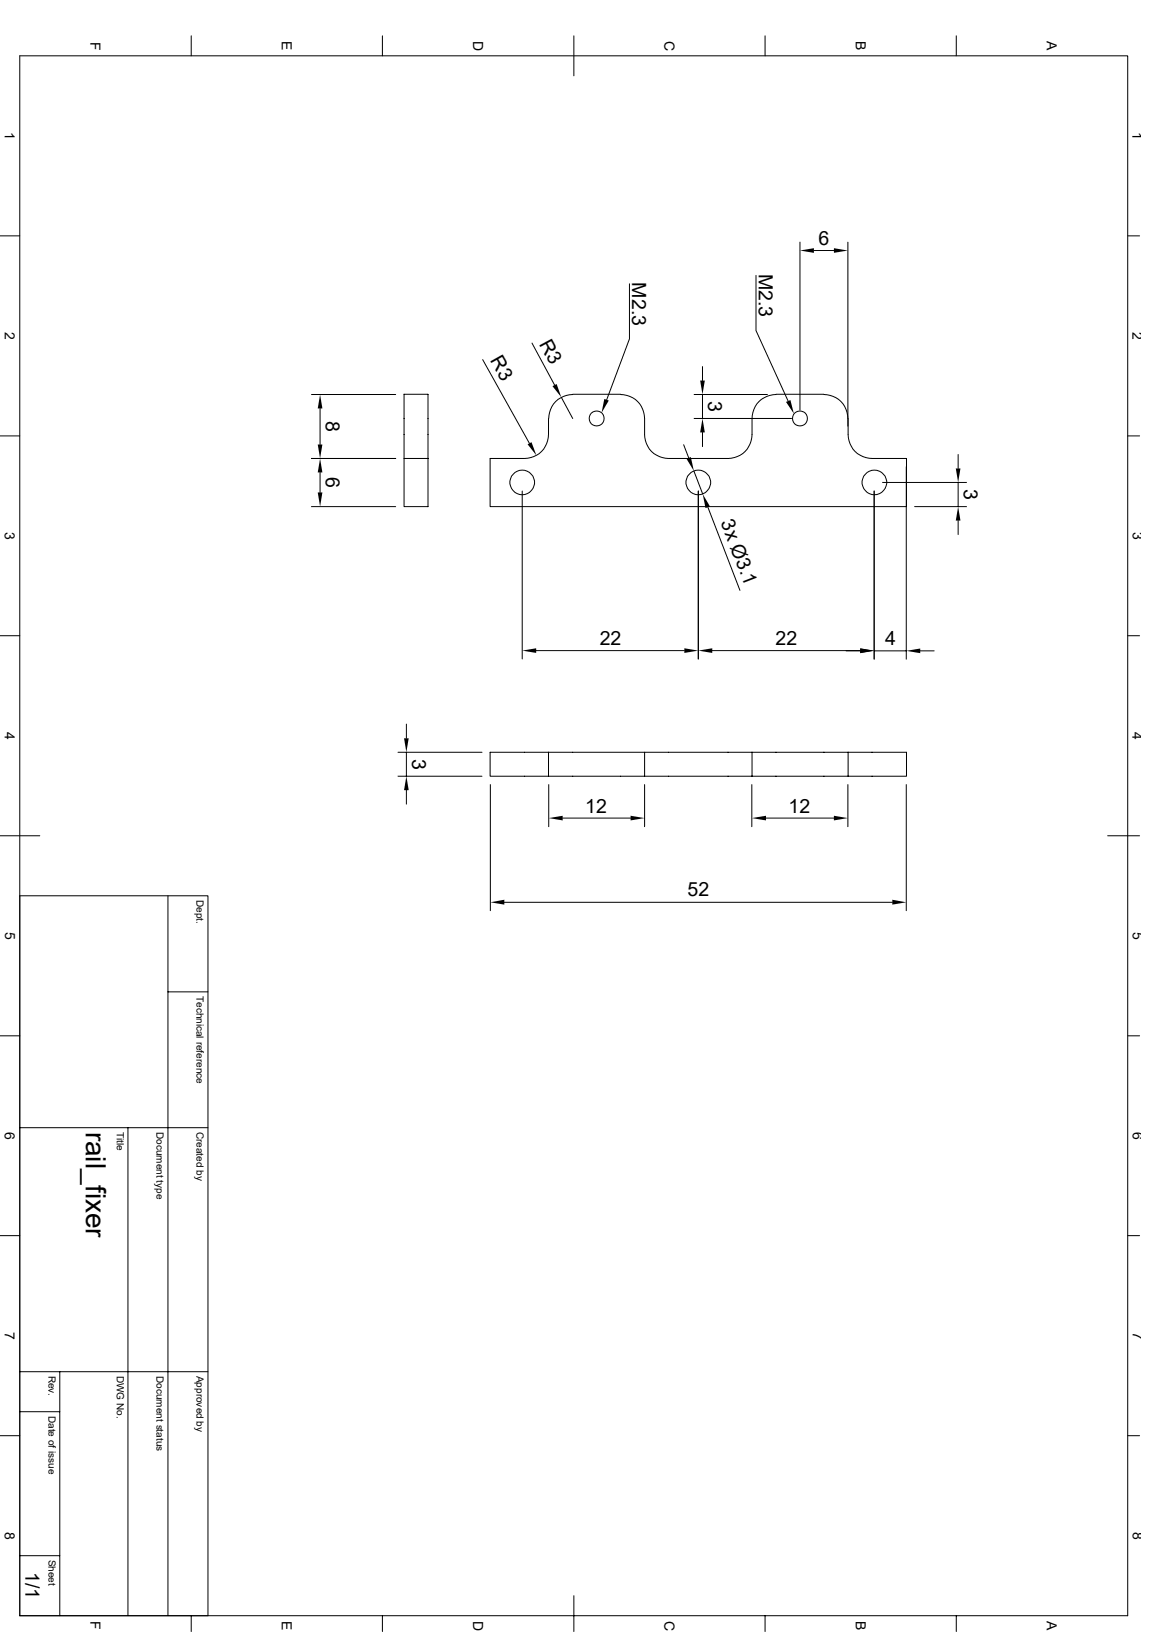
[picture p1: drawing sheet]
<svg xmlns="http://www.w3.org/2000/svg" width="210mm" height="297mm" viewBox="0 0 210 297" stroke-linecap="round" stroke-linejoin="round" font-family="sans-serif">
<g fill="none" stroke="#000" stroke-width=".18">
<path d="M3.6 10.2h201.6v283.8h-201.6zM34.8 6.5v3.7M69.6 6.5v3.7M104.4 6.5v7.3M139.2 6.5v3.7M174 6.5v3.7M0 42.9h3.6M114.6 51.6v10.1l-4.2 11.1M137.6 50.1v10.1l5.8 12.8M145.6 44.1v30.5M148.1 45.6h3.7M154.3 44.1v35a4.3 4.3 0 0 0 4.4 4.3h6.3v8.8h-75.8v-8.8h6.3a4.3 4.3 0 0 0 4.3-4.3v-2.9"/>
<path d="M205.2 42.9h2.2M0 79.3h3.6M56.7 71.8h15.3M58.3 74.3v6.6M87.8 65.4l8.6 15.3M96.8 62.4l4.1 7.7M102.2 72.3l2 3.9M104.2 71.8a4.3 4.3 0 0 0-4.3 4.4M104.2 71.8h8.7M112.9 71.8a4.3 4.3 0 0 1 4.4 4.4v2.9a4.3 4.3 0 0 0 4.4 4.3h10.8a4.3 4.3 0 0 0 4.4-4.3v-2.9a4.3 4.3 0 0 1 4.3-4.4M126.3 71.8h13.4M126.3 76.2h17.8"/>
<path d="M127.8 66.7v2.6M127.8 71.8v4.4M127.8 78.7v2.6M141.2 71.8h8.7M149.9 71.8a4.3 4.3 0 0 1 4.4 4.4M205.2 79.3h2.2M56.7 83.4h15.3M56.7 92.2h15.3M58.3 86v3.6M73.5 83.4v-11.6h4.4v11.6M73.5 83.4h4.4v8.8h-4.4zM95 89.4v30.5"/>
<path d="M124.4 80.9l.9 2.5M126.3 85.7l1.6 4.2M127.1 89.4v30.5M128.8 92.3l5.9 15.1M159.1 89.4v30.6M160.6 87.8h15.3M164.9 85v35M166.5 92.2h9.4M174.4 82.7v2.6M174.4 87.8v4.4M174.4 94.7v2.6M0 115.7h3.6"/>
<path d="M97.6 118.4h26.9M129.6 118.4h26.9M154 118.4h2.5M159.1 118.4h5.8M167.5 118.4h2.5M205.2 115.7h2.2M72.4 136.9h15.3M74 131.8v2.6M74 136.9v4.4M99.8 136.9h17.5v4.4h-17.5M99.8 136.9h-10.6v4.4h10.6M99.8 136.9v4.4"/>
<path d="M117.3 136.9h19.6M136.9 136.9h17.4M136.9 136.9v4.4M154.3 136.9h10.7v4.4h-10.7M154.3 136.9v4.4h-17.4M0 152.1h7.2M72.4 141.3h15.3M74 143.8v2.5M89.2 142.8v22.9M99.9 142.8v7.7M102.4 148.9h12.4M117.3 142.8v7.7"/>
<path d="M117.3 141.3h19.6M136.8 142.8v7.7M139.4 148.9h12.4M154.3 142.8v7.7M164.9 142.8v22.9M201.6 152.1h5.8M3.6 163h34.2v131M30.6 163v131M91.8 164.2h70.6M0 188.5h3.6M30.6 180.5h7.2M205.2 188.5h2.2"/>
<path d="M3.6 205.2h34.2M23.3 205.2v88.8M0 224.9h3.6M205.2 224.9h2.2M3.6 256.9h7.3M3.6 249.6h34.2M10.9 249.6v44.4M0 261.3h3.6M205.2 261.3h2.2M3.6 283.1h7.3M34.8 294v2.9M69.6 294v2.9"/>
<path d="M104.4 290.4v6.5M139.2 294v2.9M174 294v2.9"/>
<circle cx="108.6" cy="76.2" r="1.36"/>
<circle cx="145.6" cy="76.2" r="1.36"/>
<circle cx="95" cy="87.8" r="2.25"/>
<circle cx="127.1" cy="87.8" r="2.25"/>
<circle cx="159.1" cy="87.8" r="2.25"/>
</g>
<g fill="#000">
<path d="M145.6 45.6l2.5-.4v.8zM151.8 45.2l2.5 .4-2.5 .4zM58.3 71.8l.4 2.5h-.9zM100.5 70.3l.8-.4 .9 2.4zM110 72.6l.8 .3-1.3 2.2zM127.8 76.2l.5 2.5h-.9zM127.4 69.3h.9l-.5 2.5zM143 73.2l.8-.4 .7 2.5zM57.8 80.9h.9l-.4 2.5zM58.3 83.4l.4 2.6h-.9zM57.8 89.6h.9l-.4 2.6zM96 80.9l.7-.4 .9 2.4z"/>
<path d="M124.9 83.5l.8-.3 .6 2.5zM127.9 89.9l1.3 2.3-.8 .3zM173.9 85.3h.9l-.4 2.5zM174.4 92.2l.4 2.5h-.9zM95 118.4l2.6-.4v.8zM124.5 118l2.6 .4-2.6 .4zM127.1 118.4l2.5-.4v.8zM156.5 118l2.6 .4-2.6 .5zM156.5 118l2.6 .4-2.6 .4zM164.9 118.4l2.6-.4v.9zM73.5 134.4h.9l-.4 2.5zM74 141.3l.4 2.5h-.9z"/>
<path d="M99.9 148.9l2.5-.4v.8zM114.8 148.5l2.5 .4-2.5 .4zM136.8 148.9l2.6-.4v.8zM151.8 148.5l2.5 .4-2.5 .4zM89.2 164.2l2.6-.5v.9zM162.4 163.7l2.5 .5-2.5 .4z"/>
</g>
<text font-size="5.1" x="15.6" y="206" transform="rotate(90 15.6 206)">rail_fixer</text>
<g font-size="3.6">
<text x="149" y="44.5">6</text>
<text x="115.1" y="51.4" transform="rotate(90 115.1 51.4)">M2.3</text>
<text x="138.1" y="49.8" transform="rotate(90 138.1 49.8)">M2.3</text>
<text x="89.2" y="65.6" transform="rotate(61 89.2 65.6)">R3</text>
<text x="98.1" y="62.6" transform="rotate(62 98.1 62.6)">R3</text>
<text x="59.3" y="76.6" transform="rotate(90 59.3 76.6)">8</text>
<text x="128.9" y="73" transform="rotate(90 128.9 73)">3</text>
<text x="59.3" y="86.8" transform="rotate(90 59.3 86.8)">6</text>
<text x="175.4" y="89" transform="rotate(90 175.4 89)">3</text>
<text x="131.1" y="95.1" transform="rotate(69 131.1 95.1)">3x Ø3.1</text>
<text x="109.1" y="117.3">22</text>
<text x="141.1" y="117.3">22</text>
<text x="161.1" y="117.4">4</text>
<text x="75" y="138.1" transform="rotate(90 75 138.1)">3</text>
<text x="106.5" y="147.9">12</text>
<text x="143.5" y="147.9">12</text>
<text x="125.1" y="163.1">52</text>
<text x="4.6" y="286.1" transform="rotate(90 4.6 286.1)">1/1</text>
</g>
<g font-size="2.5">
<text x="16.5" y="7.6" transform="rotate(90 16.5 7.6)">F</text>
<text x="51.3" y="7.5" transform="rotate(90 51.3 7.5)">E</text>
<text x="86.1" y="7.5" transform="rotate(90 86.1 7.5)">D</text>
<text x="120.9" y="7.5" transform="rotate(90 120.9 7.5)">C</text>
<text x="155.7" y="7.5" transform="rotate(90 155.7 7.5)">B</text>
<text x="190.5" y="7.5" transform="rotate(90 190.5 7.5)">A</text>
<text x=".9" y="24" transform="rotate(90 .9 24)">1</text>
<text x="206.1" y="24" transform="rotate(90 206.1 24)">1</text>
<text x=".9" y="60.4" transform="rotate(90 .9 60.4)">2</text>
<text x="206.1" y="60.4" transform="rotate(90 206.1 60.4)">2</text>
<text x=".9" y="96.8" transform="rotate(90 .9 96.8)">3</text>
<text x="206.2" y="96.8" transform="rotate(90 206.2 96.8)">3</text>
<text x=".9" y="133.2" transform="rotate(90 .9 133.2)">4</text>
<text x="206.1" y="133.2" transform="rotate(90 206.1 133.2)">4</text>
<text x=".9" y="169.6" transform="rotate(90 .9 169.6)">5</text>
<text x="206.2" y="169.6" transform="rotate(90 206.2 169.6)">5</text>
<text x=".9" y="206" transform="rotate(90 .9 206)">6</text>
<text x="206.2" y="206" transform="rotate(90 206.2 206)">6</text>
<text x=".9" y="242.4" transform="rotate(90 .9 242.4)">7</text>
<text x="206.2" y="242.4" transform="rotate(90 206.2 242.4)">7</text>
<text x=".9" y="278.8" transform="rotate(90 .9 278.8)">8</text>
<text x="206.2" y="278.8" transform="rotate(90 206.2 278.8)">8</text>
<text x="16.5" y="295.1" transform="rotate(90 16.5 295.1)">F</text>
<text x="51.3" y="295" transform="rotate(90 51.3 295)">E</text>
<text x="86.1" y="294.9" transform="rotate(90 86.1 294.9)">D</text>
<text x="120.9" y="294.9" transform="rotate(90 120.9 294.9)">C</text>
<text x="155.7" y="295" transform="rotate(90 155.7 295)">B</text>
<text x="190.5" y="295" transform="rotate(90 190.5 295)">A</text>
</g>
<g font-size="1.8">
<text x="35.8" y="163.7" transform="rotate(90 35.8 163.7)">Dept.</text>
<text x="35.8" y="181.2" transform="rotate(90 35.8 181.2)">Technical reference</text>
<text x="21.3" y="206" transform="rotate(90 21.3 206)">Title</text>
<text x="28.5" y="206" transform="rotate(90 28.5 206)">Document type</text>
<text x="35.8" y="206" transform="rotate(90 35.8 206)">Created by</text>
<text x="8.8" y="250.4" transform="rotate(90 8.8 250.4)">Rev.</text>
<text x="21.3" y="250.4" transform="rotate(90 21.3 250.4)">DWG No.</text>
<text x="28.5" y="250.4" transform="rotate(90 28.5 250.4)">Document status</text>
<text x="35.8" y="250.4" transform="rotate(90 35.8 250.4)">Approved by</text>
<text x="8.8" y="257.6" transform="rotate(90 8.8 257.6)">Date of issue</text>
<text x="8.8" y="283.9" transform="rotate(90 8.8 283.9)">Sheet</text>
</g>
</svg>
